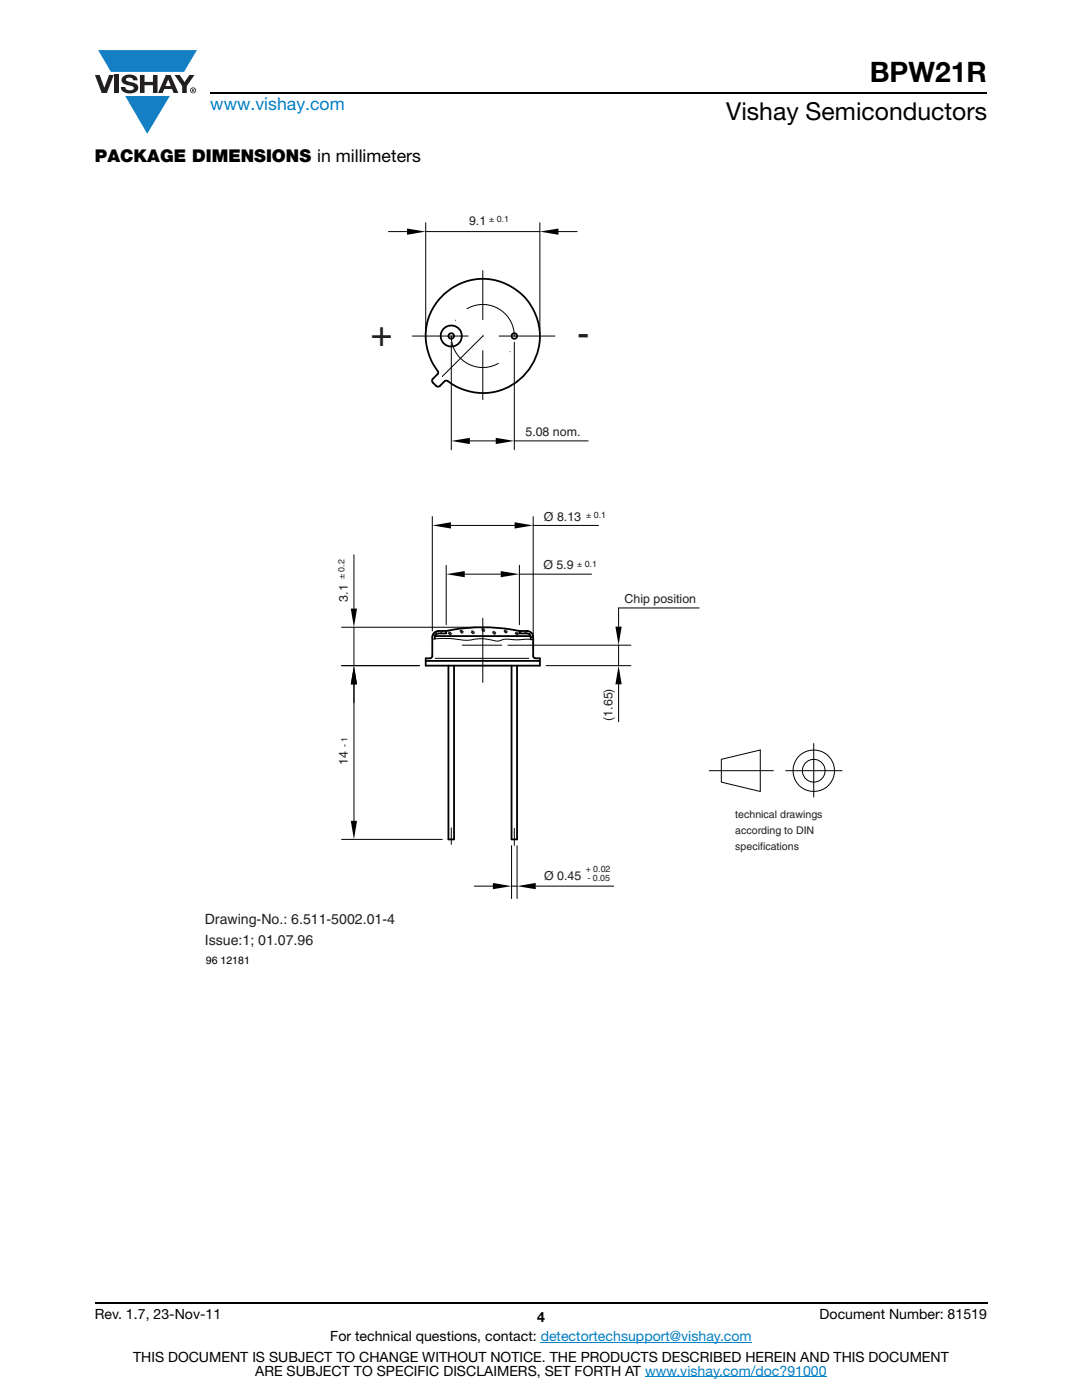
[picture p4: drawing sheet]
<svg xmlns="http://www.w3.org/2000/svg" width="216mm" height="279mm" viewBox="0 0 216 279" stroke-linecap="round" stroke-linejoin="round" font-family="sans-serif">
<g fill="#147fc3">
<path d="M19.6 10h19.7l-2.6 4.3h-1.1h-13.5z"/>
<path d="M25 19.2h8.9l-4.5 7.5z"/>
</g>
<g fill="#231f20">
<path d="M18.9 15h1l.9 2.5 1-2.5h.9l-1.4 3.6h-1z"/>
<path d="M22.9 15h.9v3.6h-.9z"/>
<path d="M24.6 15.3a2.1 2.1 0 0 1 2.8 .3l.1 .4h-.9a.79 .79 0 0 0-.7-.5 .79 .79 0 0 0-.8 .4l.3 .3 1 .2a1.08 1.08 0 0 1 1.2 1 1.08 1.08 0 0 1-1.1 1.2 1.73 1.73 0 0 1-2.4-1.2h.9a.96 .96 0 0 0 .8 .6 .96 .96 0 0 0 .9-.4 1.31 1.31 0 0 0-1.2-.6 1.03 1.03 0 0 1-1.1-.6 1.03 1.03 0 0 1 .2-1.1z"/>
<path d="M27.9 15h.9v1.3h1.7v-1.3h.9v3.6h-.9v-1.6h-1.7v1.6h-.9z"/>
<path d="M34.8 15h1.1l.9 1.4 1-1.4h1l-1.5 2.2v1.4h-.9v-1.4z"/>
<path d="M33.6 15.9l.5 1.3h-1.1zM33.1 15l-1.6 3.6h1l.3-.8h1.5l.3 .8h1l-1.6-3.6z"/>
<path d="M38.1 18a.46 .46 0 0 1 .9 0 .46 .46 0 0 1-.9 0zM37.9 18a.6 .6 0 0 0 1.2 0 .6 .6 0 0 0-1.2 0z"/>
<path d="M38.4 17.8h.2v.2h-.2zM38.3 17.7v.7h.1v-.3l.4 .3-.2-.3 .2-.2-.1-.2z"/>
</g>
<path d="M42 18.6h155M18.9 260h178.1" fill="none" stroke="#000" stroke-width=".36"/>
<path d="M107.9 267.9h42.1M128.7 274.8h36.3" fill="none" stroke="#007ec4" stroke-width=".2"/>
<path d="M40.9 42.8h127.2v150h-127.2z" fill="#fff"/>
<g fill="none" stroke="#000" stroke-width=".2">
<path d="M77.5 46.2h3.7M84.9 44.4v21.4M84.9 46.2h22.8M96.3 54v9.8M107.7 44.4v21.4M111.4 46.2h3.8M82.3 67.1h11.1M86.7 76.7h.1M88.3 75.1h.1M90 67.1a6.3 6.3 0 0 0 9.5 5.4M90.1 68.3v21.5M90.9 63.9h.1"/>
<path d="M93.2 61.6a6.3 6.3 0 0 1 9.4 5.5M96.3 70v9.8M96.3 66.9h.1M96.3 67.1l-8 8M96.5 67.1h.1M99.6 67.1h11.1M101.8 70.2h.1M102.6 68.3v21.5M93.8 88h5.1M102.6 88h14.8M70.6 110.7v10.8M86.3 103.1v22.8"/>
<path d="M89 112.8v11.9M90 104.9h12.7M92.7 114.6h7.2M103.6 112.8v11.9M103.6 114.6h14.4M106.4 103.1v26.6M106.4 104.9h13M68.1 125.2h27M70.6 125.2v7.6M70.6 136.6v27.2M83.7 132.8h-15.6M86.3 127.6l1.8-.2 2.7 .1a10.3 10.3 0 0 0 4.6 0h1.4l2.6 .4a5 5 0 0 1 3.1-.2l3.9-.1"/>
<path d="M86.9 131.4h18.6M87.3 125.9l-1 1M88.4 125.9l-.5 .5M89 126.3l-.1 .1M89.5 126.4l.3 .3M89.5 126.1l.5 .6M89.7 126.1l.4 .3M91.8 126l.3 .4M91.8 125.8l.6 .5M92.1 125.8l.3 .3M92.3 128.8h7.8M94 126.2l.4 .3"/>
<path d="M94.1 125.9l.5 .6M94.3 125.9l.4 .3M96.1 125.7l.4 .3M96.2 125.5l.5 .5M96.3 123.4v12.8M96.4 125.4l.3 .4M98.3 126.2l.3 .4M98.3 126l.6 .5M98.6 126l.3 .3M100.6 126l.3 .3M100.6 125.8l.6 .5M100.9 125.7l.3 .4"/>
<path d="M101.4 128.8h24.5M102.8 126.4l.4 .4M102.9 126.2l.5 .5M103.1 126.1l.3 .4M104.1 125.9l-.5 .5M105.2 125.9l-.5 .5M105.9 126.2l-.3 .4M106.3 126.8l-.4 .5M109 132.8h16.9M123.4 128.8v4M123.4 136.6v7.4M139.5 121.3h-16.1v3.8"/>
<path d="M141.5 153.8h12.8M143.9 151.5l7.8-1.8v8.3l-7.8-1.9zM156.8 153.8h11.2M162.4 148.4v10.7M68.2 167.5h20.1M90 165.2v3.3M94.6 176.8h3.8M102.1 176.8h1.1M102.1 168.8v10.5M102.6 165.3v3.4M103.2 168.8v10.5M106.9 176.8h15.6"/>
<circle cx="162.4" cy="153.8" r="4.1"/>
<circle cx="162.4" cy="153.8" r="2.28"/>
</g>
<g fill="none" stroke="#000" stroke-width=".36">
<path d="M88.3 59a11.4 11.4 0 0 1 15.8-.3 11.4 11.4 0 0 1 .9 15.9 11.4 11.4 0 0 1-15.8 1.4l-.5 .1-1.1 1-.6-.1-.7-.7-.1-.5 1.2-1.4a12.8 12.8 0 0 1-2.1-10.2 11.3 11.3 0 0 1 3-5.2zM84.9 131.9h22.8M86.8 126.9h19.1M89 125.9a2.62 2.62 0 0 0-2.4 .4l-.3 .9-.1 3.9-.2 .3h-1.1v1.4h22.8v-1.4h-.8a.47 .47 0 0 1-.5-.5v-3.7a1.23 1.23 0 0 0-1.2-1.3h-1.6M89 125.9a36.1 36.1 0 0 1 14.6 0M89 125.9v.5h-1.5l-.4 .2a.85 .85 0 0 0-.3 .9M89.5 132.8v34.7h1.1v-34.7M102.1 132.8v34.7h1.1v-34.7M103.6 125.9v.5h1.6l.4 .2a1.04 1.04 0 0 1 .3 1"/>
<circle cx="90" cy="67.1" r="2.11"/>
<circle cx="90" cy="67.1" r=".56"/>
<circle cx="102.6" cy="67.1" r=".56"/>
</g>
<g fill="#000">
<path d="M81.2 45.6l3.7 .6-3.7 .7zM107.7 46.2l3.7-.6v1.3zM90.1 88l3.7-.6v1.2zM98.9 87.4l3.7 .6-3.7 .6zM86.3 104.9l3.7-.7v1.3zM89 114.6l3.7-.6v1.2zM99.9 114l3.7 .6-3.7 .6zM102.7 104.2l3.7 .7-3.7 .6zM70.6 132.8l.6 3.8h-1.2zM70 121.5h1.2l-.6 3.7zM122.8 125.1h1.2l-.6 3.7zM123.4 132.8l.6 3.8h-1.2z"/>
<path d="M70 163.8h1.2l-.6 3.7zM98.3 176.2l3.8 .6-3.8 .7zM103.2 176.8l3.7-.6v1.3z"/>
</g>
<g font-size="7.4" fill="#231f20">
<text x="74" y="69.1">+</text>
<text x="115.2" y="69.1">-</text>
</g>
<text font-size="5.6" x="173.5" y="16.4">BPW21R</text>
<text font-size="4.9" x="144.9" y="24">Vishay Semiconductors</text>
<text font-size="3.5" fill="#007ec4" x="42" y="21.9">www.vishay.com</text>
<text font-size="3.5" x="18.9" y="32.3">PACKAGE DIMENSIONS in millimeters</text>
<g font-size="2.8" fill="#231f20">
<text x="40.9" y="184.4">Drawing-No.: 6.511-5002.01-4</text>
<text x="40.9" y="188.5">Issue:1; 01.07.96</text>
</g>
<g font-size="2.8">
<text x="18.9" y="263.3">Rev. 1.7, 23-Nov-11</text>
<text x="107.2" y="263.8">4</text>
<text x="163.6" y="263.3">Document Number: 81519</text>
<text x="65.9" y="267.7">For technical questions, contact: detectortechsupport@vishay.com</text>
<text x="26.5" y="271.7">THIS DOCUMENT IS SUBJECT TO CHANGE WITHOUT NOTICE. THE PRODUCTS DESCRIBED HEREIN AND THIS DOCUMENT</text>
<text x="50.9" y="274.6">ARE SUBJECT TO SPECIFIC DISCLAIMERS, SET FORTH AT www.vishay.com/doc?91000</text>
</g>
<g font-size="2.5" fill="#231f20">
<text x="93.6" y="45">9.1</text>
<text x="104.8" y="87.1">5.08 nom.</text>
<text x="108.5" y="103.9">Ø 8.13</text>
<text x="108.4" y="113.6">Ø 5.9</text>
<text x="69.4" y="120.1" transform="rotate(-90 69.4 120.1)">3.1</text>
<text x="124.6" y="120.3">Chip position</text>
<text x="122.2" y="143.8" transform="rotate(-90 122.2 143.8)">(1.65)</text>
<text x="69.4" y="152.7" transform="rotate(-90 69.4 152.7)">14</text>
<text x="108.6" y="175.6">Ø 0.45</text>
</g>
<g font-size="2.1" fill="#231f20">
<text x="146.7" y="166.5">according to DIN</text>
<text x="146.7" y="163.3">technical drawings</text>
<text x="146.7" y="169.6">specifications</text>
</g>
<text font-size="2.1" x="41.1" y="192.3">96 12181</text>
<g font-size="1.8" fill="#231f20">
<text x="97.6" y="44.4">± 0.1</text>
<text x="117" y="103.4">± 0.1</text>
<text x="115.2" y="113.1">± 0.1</text>
<text x="68.8" y="115.6" transform="rotate(-90 68.8 115.6)">± 0.2</text>
<text x="69.3" y="149.1" transform="rotate(-90 69.3 149.1)">- 1</text>
<text x="116.9" y="174.1">+ 0.02</text>
<text x="117.2" y="175.9">- 0.05</text>
</g>
</svg>
